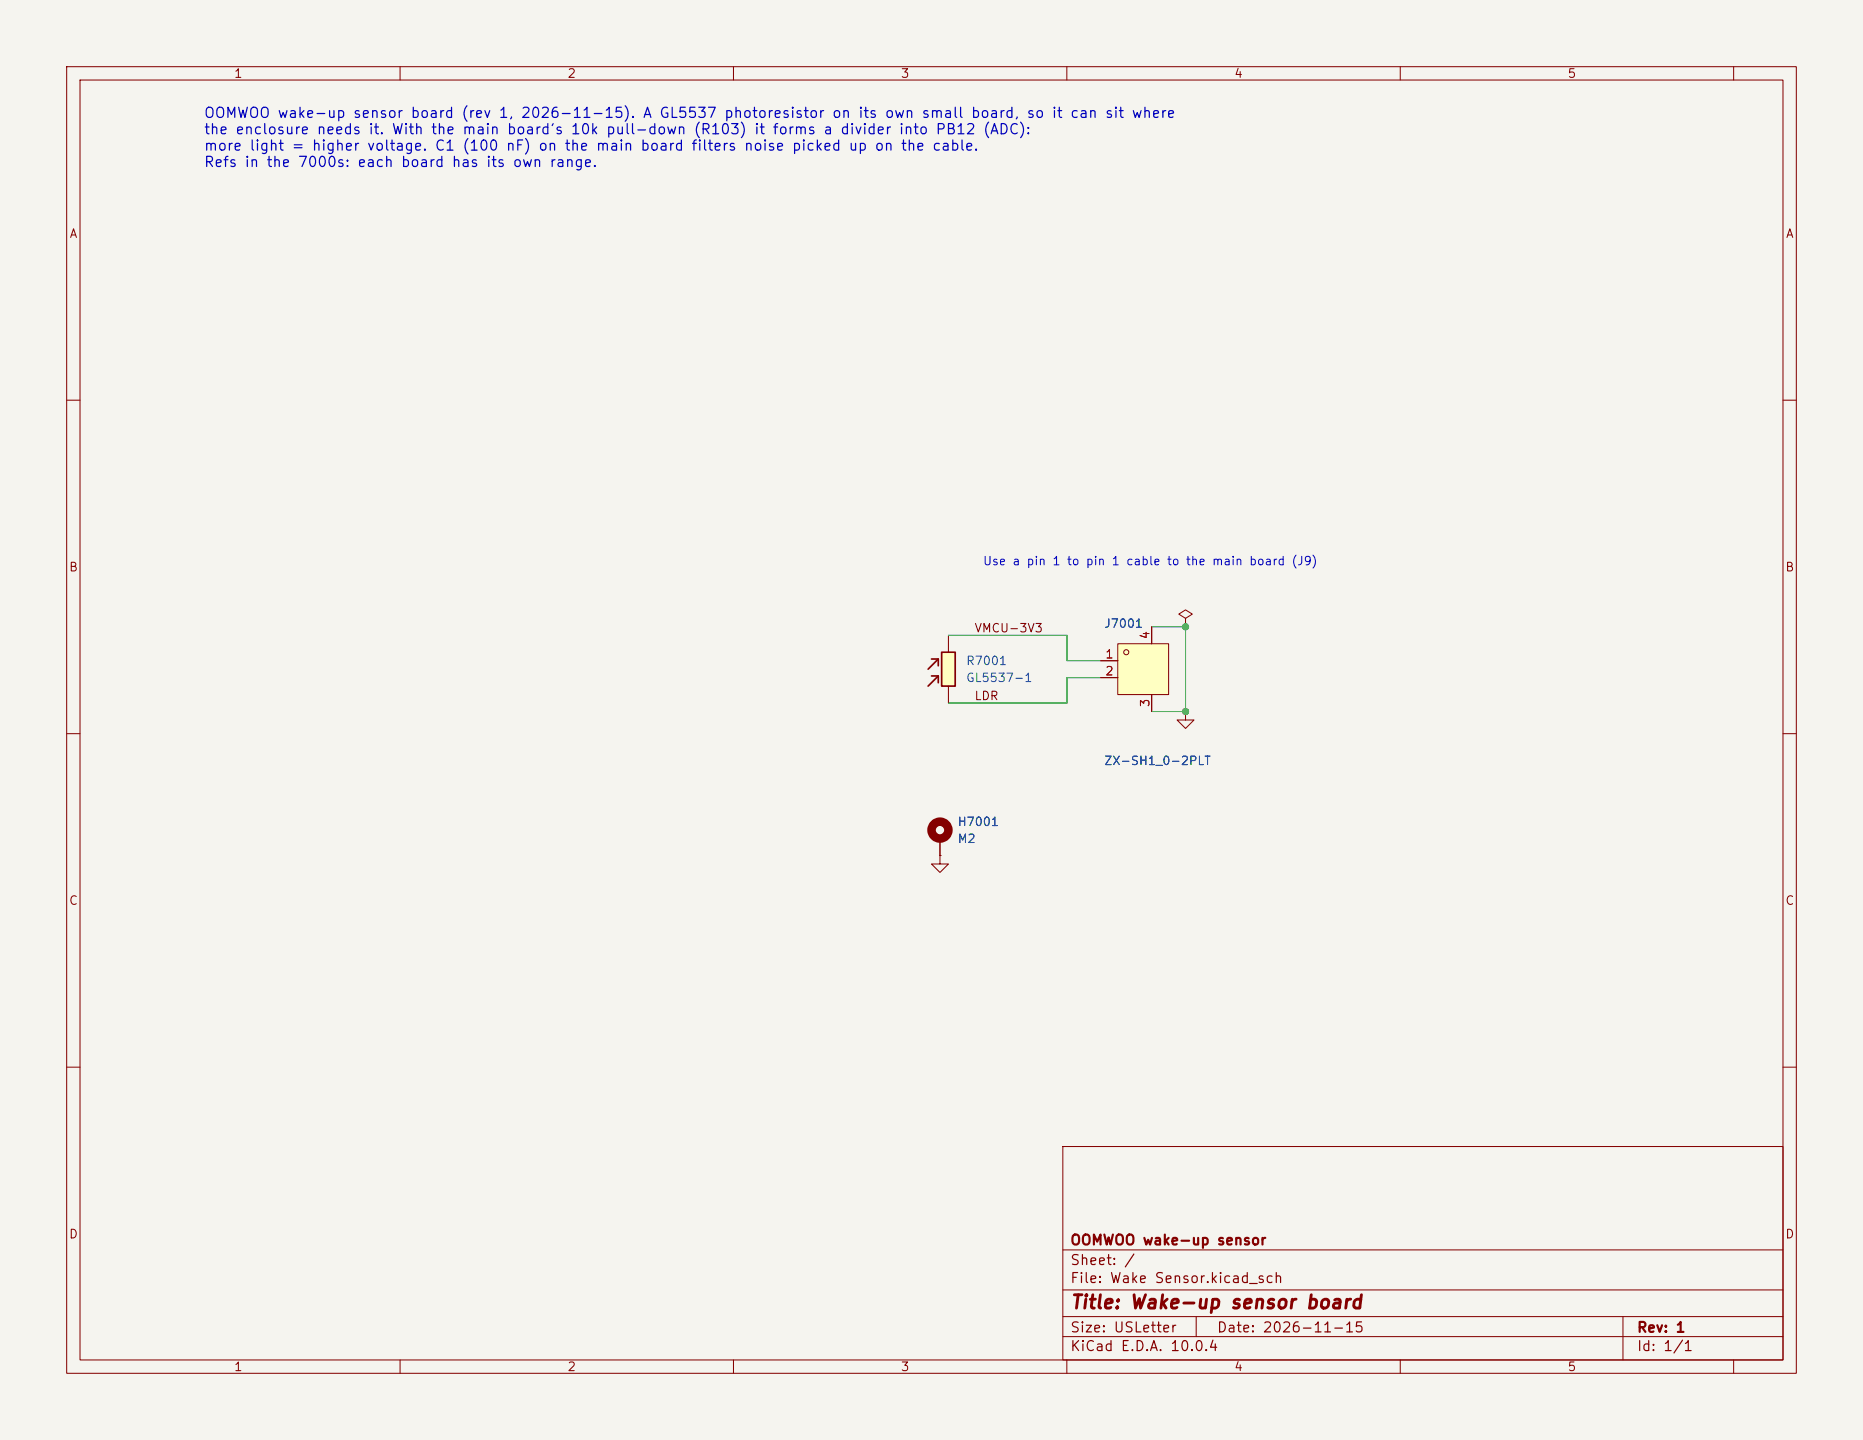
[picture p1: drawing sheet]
(kicad_sch
 (version 20260306)
 (generator "eeschema")
 (generator_version "10.0")
 (paper "USLetter")
 (title_block
  (title "Wake-up sensor board")
  (date "2026-11-15")
  (rev "1")
  (company "OOMWOO wake-up sensor"))
 (lib_symbols
  (symbol "JLCImport:GL5537-1"
   (pin_numbers (hide yes))
   (pin_names
    (offset 1.016) (hide yes)) (exclude_from_sim no) (in_bom yes) (on_board yes)
   (in_pos_files yes)
   (duplicate_pin_numbers_are_jumpers no)
   (property "Reference" "R" (at 0 1.746 0) (show_name no) (do_not_autoplace no) (effects (font (size 1.27 1.27))))
   (property "Value" "GL5537-1" (at 0 -4.286 0) (show_name no) (do_not_autoplace no) (effects (font (size 1.27 1.27))))
   (property "Footprint" "JLCImport:GL5537-1" (at 0 0 0) (show_name no) (do_not_autoplace no) (hide yes) (effects (font (size 1.27 1.27))))
   (property "Datasheet" "https://www.lcsc.com/datasheet/lcsc_datasheet_2304140030_Senba-Sensing-Tech-GL5537-1_C125628.pdf" (at 0 0 0) (show_name no) (do_not_autoplace no) (hide yes) (effects (font (size 1.27 1.27))))
   (property "Description" "-30℃~+70℃ 0.6 150V 20kΩ~30kΩ 20ms 2MΩ 30ms 540nm 插件,P=3mm Photoresistors ROHS" (at 0 0 0) (show_name no) (do_not_autoplace no) (hide yes) (effects (font (size 1.27 1.27))))
   (property "LCSC" "C125628" (at 0 0 0) (show_name no) (do_not_autoplace no) (hide yes) (effects (font (size 1.27 1.27))))
   (property "Manufacturer" "Senba Sensing Tech" (at 0 0 0) (show_name no) (do_not_autoplace no) (hide yes) (effects (font (size 1.27 1.27))))
   (property "Manufacturer Part" "GL5537-1" (at 0 0 0) (show_name no) (do_not_autoplace no) (hide yes) (effects (font (size 1.27 1.27))))
   (symbol "GL5537-1_0_1"
    (polyline (pts (xy -2.54 1.778) (xy -1.016 0.254)) (stroke (width 0.254) (type solid)) (fill (type none)))
    (rectangle (start -2.54 -0.254) (end 2.54 -2.286) (stroke (width 0.254) (type solid)) (fill (type background)))
    (polyline (pts (xy -1.016 1.27) (xy -1.016 0.254) (xy -2.032 0.254)) (stroke (width 0.254) (type solid)) (fill (type none)))
    (polyline (pts (xy 0 1.778) (xy 1.524 0.254)) (stroke (width 0.254) (type solid)) (fill (type none)))
    (polyline (pts (xy 1.524 1.27) (xy 1.524 0.254) (xy 0.508 0.254)) (stroke (width 0.254) (type solid)) (fill (type none)))
    (pin passive line (at -5.08 -1.27 0) (length 2.54) (name "1" (effects (font (size 1.27 1.27)))) (number "1" (effects (font (size 1.27 1.27)))))
    (pin passive line (at 5.08 -1.27 180) (length 2.54) (name "2" (effects (font (size 1.27 1.27)))) (number "2" (effects (font (size 1.27 1.27))))))
   (embedded_fonts no))
  (symbol "JLCImport:ZX-SH1_0-2PLT"
   (pin_names (hide yes)) (exclude_from_sim no) (in_bom yes) (on_board yes)
   (in_pos_files yes)
   (duplicate_pin_numbers_are_jumpers no)
   (property "Reference" "J" (at 0 11.43 0) (show_name no) (do_not_autoplace no) (effects (font (size 1.27 1.27))))
   (property "Value" "ZX-SH1_0-2PLT" (at 0 -11.43 0) (show_name no) (do_not_autoplace no) (effects (font (size 1.27 1.27))))
   (property "Footprint" "JLCImport:ZX-SH1_0-2PLT" (at 0 -13.97 0) (show_name no) (do_not_autoplace no) (hide yes) (effects (font (size 1.27 1.27))))
   (property "Datasheet" "https://www.lcsc.com/datasheet/C7430451.pdf" (at 0 -16.51 0) (show_name no) (do_not_autoplace no) (hide yes) (effects (font (size 1.27 1.27))))
   (property "Description" "JST SH compatible 1.0 mm 1x2P, SMD vertical (top entry), 2 mounting pads (3, 4)" (at 0 -29.21 0) (show_name no) (do_not_autoplace no) (hide yes) (effects (font (size 1.27 1.27))))
   (property "Manufacturer" "Megastar" (at 0 -19.05 0) (show_name no) (do_not_autoplace no) (hide yes) (effects (font (size 1.27 1.27))))
   (property "MPN" "ZX-SH1.0-2PLT" (at 0 -21.59 0) (show_name no) (do_not_autoplace no) (hide yes) (effects (font (size 1.27 1.27))))
   (property "LCSC" "C7430451" (at 0 -24.13 0) (show_name no) (do_not_autoplace no) (hide yes) (effects (font (size 1.27 1.27))))
   (symbol "ZX-SH1_0-2PLT_0_1"
    (rectangle (start -2.54 3.81) (end 5.08 -3.81) (stroke (width 0) (type default)) (fill (type background)))
    (circle (center -1.27 2.54) (radius 0.38) (stroke (width 0) (type default)) (fill (type none)))
    (pin passive line (at -5.08 1.27 0) (length 2.54) (name "1" (effects (font (size 1.27 1.27)))) (number "1" (effects (font (size 1.27 1.27)))))
    (pin passive line (at -5.08 -1.27 0) (length 2.54) (name "2" (effects (font (size 1.27 1.27)))) (number "2" (effects (font (size 1.27 1.27)))))
    (pin passive line (at 2.54 -6.35 90) (length 2.54) (name "3" (effects (font (size 1.27 1.27)))) (number "3" (effects (font (size 1.27 1.27)))))
    (pin passive line (at 2.54 6.35 270) (length 2.54) (name "4" (effects (font (size 1.27 1.27)))) (number "4" (effects (font (size 1.27 1.27))))))
   (embedded_fonts no))
  (symbol "Mechanical:MountingHole_Pad"
   (pin_numbers (hide yes))
   (pin_names
    (offset 1.016) (hide yes)) (exclude_from_sim no) (in_bom no) (on_board yes)
   (in_pos_files yes)
   (duplicate_pin_numbers_are_jumpers no)
   (property "Reference" "H" (at 0 6.35 0) (show_name no) (do_not_autoplace no) (effects (font (size 1.27 1.27))))
   (property "Value" "MountingHole_Pad" (at 0 4.445 0) (show_name no) (do_not_autoplace no) (effects (font (size 1.27 1.27))))
   (property "Footprint" "" (at 0 0 0) (show_name no) (do_not_autoplace no) (hide yes) (effects (font (size 1.27 1.27))))
   (property "Datasheet" "" (at 0 0 0) (show_name no) (do_not_autoplace no) (hide yes) (effects (font (size 1.27 1.27))))
   (property "Description" "Mounting Hole with connection" (at 0 0 0) (show_name no) (do_not_autoplace no) (hide yes) (effects (font (size 1.27 1.27))))
   (symbol "MountingHole_Pad_0_1"
    (circle (center 0 1.27) (radius 1.27) (stroke (width 1.27) (type default)) (fill (type none))))
   (symbol "MountingHole_Pad_1_1"
    (pin input line (at 0 -2.54 90) (length 2.54) (name "1" (effects (font (size 1.27 1.27)))) (number "1" (effects (font (size 1.27 1.27))))))
   (embedded_fonts no))
  (symbol "power:GND"
   (power global)
   (pin_numbers (hide yes))
   (pin_names
    (offset 0) (hide yes)) (exclude_from_sim no) (in_bom yes) (on_board yes)
   (in_pos_files yes)
   (duplicate_pin_numbers_are_jumpers no)
   (property "Reference" "#PWR" (at 0 -6.35 0) (show_name no) (do_not_autoplace no) (hide yes) (effects (font (size 1.27 1.27))))
   (property "Value" "GND" (at 0 -3.81 0) (show_name no) (do_not_autoplace no) (effects (font (size 1.27 1.27))))
   (property "Footprint" "" (at 0 0 0) (show_name no) (do_not_autoplace no) (hide yes) (effects (font (size 1.27 1.27))))
   (property "Datasheet" "" (at 0 0 0) (show_name no) (do_not_autoplace no) (hide yes) (effects (font (size 1.27 1.27))))
   (property "Description" "Power symbol creates a global label with name \"GND\" , ground" (at 0 0 0) (show_name no) (do_not_autoplace no) (hide yes) (effects (font (size 1.27 1.27))))
   (symbol "GND_0_1"
    (polyline (pts (xy 0 0) (xy 0 -1.27) (xy 1.27 -1.27) (xy 0 -2.54) (xy -1.27 -1.27) (xy 0 -1.27)) (stroke (width 0) (type default)) (fill (type none))))
   (symbol "GND_1_1"
    (pin power_in line (at 0 0 270) (length 0) (name "" (effects (font (size 1.27 1.27)))) (number "1" (effects (font (size 1.27 1.27))))))
   (embedded_fonts no))
  (symbol "power:PWR_FLAG"
   (power global)
   (pin_numbers (hide yes))
   (pin_names
    (offset 0) (hide yes)) (exclude_from_sim no) (in_bom yes) (on_board yes)
   (in_pos_files yes)
   (duplicate_pin_numbers_are_jumpers no)
   (property "Reference" "#FLG" (at 0 1.905 0) (show_name no) (do_not_autoplace no) (hide yes) (effects (font (size 1.27 1.27))))
   (property "Value" "PWR_FLAG" (at 0 3.81 0) (show_name no) (do_not_autoplace no) (effects (font (size 1.27 1.27))))
   (property "Footprint" "" (at 0 0 0) (show_name no) (do_not_autoplace no) (hide yes) (effects (font (size 1.27 1.27))))
   (property "Datasheet" "" (at 0 0 0) (show_name no) (do_not_autoplace no) (hide yes) (effects (font (size 1.27 1.27))))
   (property "Description" "Special symbol for telling ERC where power comes from" (at 0 0 0) (show_name no) (do_not_autoplace no) (hide yes) (effects (font (size 1.27 1.27))))
   (symbol "PWR_FLAG_0_0"
    (pin power_out line (at 0 0 90) (length 0) (name "" (effects (font (size 1.27 1.27)))) (number "1" (effects (font (size 1.27 1.27))))))
   (symbol "PWR_FLAG_0_1"
    (polyline (pts (xy 0 0) (xy 0 1.27) (xy -1.016 1.905) (xy 0 2.54) (xy 1.016 1.905) (xy 0 1.27)) (stroke (width 0) (type default)) (fill (type none))))
   (embedded_fonts no)))
 (text "Use a pin 1 to pin 1 cable to the main board (J9)"
  (exclude_from_sim no)
  (at 147.32 85.09 0)
  (effects (font (size 1.27 1.27)) (justify left bottom)))
 (text "OOMWOO wake-up sensor board (rev 1, 2026-11-15). A GL5537 photoresistor on its own small board, so it can sit where\nthe enclosure needs it. With the main board's 10k pull-down (R103) it forms a divider into PB12 (ADC):\nmore light = higher voltage. C1 (100 nF) on the main board filters noise picked up on the cable.\nRefs in the 7000s: each board has its own range."
  (exclude_from_sim no)
  (at 30.48 25.4 0)
  (effects (font (size 1.524 1.524)) (justify left bottom)))
 (junction
  (at 177.8 93.98)
  (diameter 0)
  (color 0 0 0 0))
 (junction
  (at 177.8 106.68)
  (diameter 0)
  (color 0 0 0 0))
 (wire
  (pts (xy 160.02 99.06) (xy 165.1 99.06))
  (stroke (width 0) (type default)))
 (wire
  (pts (xy 142.24 105.41) (xy 160.02 105.41))
  (stroke (width 0) (type default)))
 (wire
  (pts (xy 172.72 93.98) (xy 177.8 93.98))
  (stroke (width 0) (type default)))
 (wire
  (pts (xy 177.8 106.68) (xy 172.72 106.68))
  (stroke (width 0) (type default)))
 (wire
  (pts (xy 160.02 95.25) (xy 160.02 99.06))
  (stroke (width 0) (type default)))
 (wire
  (pts (xy 177.8 93.98) (xy 177.8 106.68))
  (stroke (width 0) (type default)))
 (wire
  (pts (xy 160.02 101.6) (xy 165.1 101.6))
  (stroke (width 0) (type default)))
 (wire
  (pts (xy 160.02 105.41) (xy 160.02 101.6))
  (stroke (width 0) (type default)))
 (wire
  (pts (xy 142.24 95.25) (xy 160.02 95.25))
  (stroke (width 0) (type default)))
 (label "VMCU-3V3"
  (at 146.05 95.25 0)
  (effects (font (size 1.27 1.27)) (justify left bottom)))
 (label "LDR"
  (at 146.05 105.41 0)
  (effects (font (size 1.27 1.27)) (justify left bottom)))
 (symbol
  (lib_id "Mechanical:MountingHole_Pad")
  (at 140.97 125.73 0)
  (unit 1)
  (body_style 1)
  (exclude_from_sim no)
  (in_bom no)
  (on_board yes)
  (in_pos_files no)
  (dnp no)
  (property "Reference" "H7001" (at 143.51 123.19 0) (show_name no) (do_not_autoplace no) (effects (font (size 1.27 1.27)) (justify left)))
  (property "Value" "M2" (at 143.51 125.73 0) (show_name no) (do_not_autoplace no) (effects (font (size 1.27 1.27)) (justify left)))
  (property "Footprint" "MountingHole:MountingHole_2.2mm_M2_Pad" (at 140.97 125.73 0) (hide yes) (show_name no) (do_not_autoplace no) (effects (font (size 1.27 1.27))))
  (property "Datasheet" "" (at 140.97 125.73 0) (hide yes) (show_name no) (do_not_autoplace no) (effects (font (size 1.27 1.27))))
  (property "Description" "M2 mounting hole, plated pad to GND" (at 140.97 125.73 0) (hide yes) (show_name no) (do_not_autoplace no) (effects (font (size 1.27 1.27))))
  (pin "1"))
 (symbol
  (lib_id "power:GND")
  (at 140.97 128.27 0)
  (mirror y)
  (unit 1)
  (body_style 1)
  (exclude_from_sim no)
  (in_bom yes)
  (on_board yes)
  (in_pos_files yes)
  (dnp no)
  (property "Reference" "#PWR7001" (at 140.97 128.27 0) (hide yes) (show_name no) (do_not_autoplace no) (effects (font (size 1.27 1.27))))
  (property "Value" "GND" (at 140.97 133.35 0) (hide yes) (show_name no) (do_not_autoplace no) (effects (font (size 1.27 1.27))))
  (property "Footprint" "" (at 140.97 128.27 0) (hide yes) (show_name no) (do_not_autoplace no) (effects (font (size 1.27 1.27))))
  (property "Datasheet" "" (at 140.97 128.27 0) (hide yes) (show_name no) (do_not_autoplace no) (effects (font (size 1.27 1.27))))
  (property "Description" "" (at 140.97 128.27 0) (hide yes) (show_name no) (do_not_autoplace no) (effects (font (size 1.27 1.27))))
  (pin "1"))
 (symbol
  (lib_id "JLCImport:ZX-SH1_0-2PLT")
  (at 170.18 100.33 0)
  (unit 1)
  (body_style 1)
  (exclude_from_sim no)
  (in_bom yes)
  (on_board yes)
  (in_pos_files yes)
  (dnp no)
  (property "Reference" "J7001" (at 165.481 93.472 0) (show_name no) (do_not_autoplace no) (effects (font (size 1.27 1.27)) (justify left)))
  (property "Value" "ZX-SH1_0-2PLT" (at 165.481 114.046 0) (show_name no) (do_not_autoplace no) (effects (font (size 1.27 1.27)) (justify left)))
  (property "Footprint" "JLCImport:ZX-SH1_0-2PLT" (at 170.18 100.33 0) (hide yes) (show_name no) (do_not_autoplace no) (effects (font (size 1.27 1.27))))
  (property "Datasheet" "https://www.lcsc.com/datasheet/C7430451.pdf" (at 170.18 100.33 0) (hide yes) (show_name no) (do_not_autoplace no) (effects (font (size 1.27 1.27))))
  (property "Description" "JST SH compatible 1.0 mm 1x2P, SMD vertical (top entry): 1 VMCU-3V3, 2 LDR; 3, 4 mounting pads (GND)" (at 170.18 100.33 0) (hide yes) (show_name no) (do_not_autoplace no) (effects (font (size 1.27 1.27))))
  (property "LCSC" "C7430451" (at 170.18 100.33 0) (hide yes) (show_name no) (do_not_autoplace no) (effects (font (size 1.27 1.27))))
  (property "Manufacturer" "Megastar" (at 170.18 100.33 0) (hide yes) (show_name no) (do_not_autoplace no) (effects (font (size 1.27 1.27))))
  (property "Manufacturer Part" "ZX-SH1.0-3PLT" (at 170.18 100.33 0) (hide yes) (show_name no) (do_not_autoplace no) (effects (font (size 1.27 1.27))))
  (pin "1")
  (pin "2")
  (pin "3")
  (pin "4"))
 (symbol
  (lib_id "JLCImport:GL5537-1")
  (at 140.97 100.33 90)
  (unit 1)
  (body_style 1)
  (exclude_from_sim no)
  (in_bom yes)
  (on_board yes)
  (in_pos_files yes)
  (dnp no)
  (fields_autoplaced yes)
  (property "Reference" "R7001" (at 144.78 99.0599 90) (show_name no) (do_not_autoplace no) (effects (font (size 1.27 1.27)) (justify right)))
  (property "Value" "GL5537-1" (at 144.78 101.6 90) (show_name no) (do_not_autoplace no) (effects (font (size 1.27 1.27)) (justify right)))
  (property "Footprint" "JLCImport:GL5537-1" (at 140.97 100.33 0) (hide yes) (show_name no) (do_not_autoplace no) (effects (font (size 1.27 1.27))))
  (property "Datasheet" "https://www.lcsc.com/datasheet/lcsc_datasheet_2304140030_Senba-Sensing-Tech-GL5537-1_C125628.pdf" (at 140.97 100.33 0) (hide yes) (show_name no) (do_not_autoplace no) (effects (font (size 1.27 1.27))))
  (property "Description" "-30℃~+70℃ 0.6 150V 20kΩ~30kΩ 20ms 2MΩ 30ms 540nm 插件,P=3mm Photoresistors ROHS" (at 140.97 100.33 0) (hide yes) (show_name no) (do_not_autoplace no) (effects (font (size 1.27 1.27))))
  (property "LCSC" "C125628" (at 140.97 100.33 0) (hide yes) (show_name no) (do_not_autoplace no) (effects (font (size 1.27 1.27))))
  (property "Manufacturer" "Senba Sensing Tech" (at 140.97 100.33 0) (hide yes) (show_name no) (do_not_autoplace no) (effects (font (size 1.27 1.27))))
  (property "Manufacturer Part" "GL5537-1" (at 140.97 100.33 0) (hide yes) (show_name no) (do_not_autoplace no) (effects (font (size 1.27 1.27))))
  (pin "2")
  (pin "1"))
 (symbol
  (lib_id "power:PWR_FLAG")
  (at 177.8 93.98 0)
  (mirror y)
  (unit 1)
  (body_style 1)
  (exclude_from_sim no)
  (in_bom yes)
  (on_board yes)
  (in_pos_files yes)
  (dnp no)
  (property "Reference" "#FLG7001" (at 177.8 93.98 0) (hide yes) (show_name no) (do_not_autoplace no) (effects (font (size 1.27 1.27))))
  (property "Value" "PWR_FLAG" (at 177.8 90.17 0) (hide yes) (show_name no) (do_not_autoplace no) (effects (font (size 1.27 1.27))))
  (property "Footprint" "" (at 177.8 93.98 0) (hide yes) (show_name no) (do_not_autoplace no) (effects (font (size 1.27 1.27))))
  (property "Datasheet" "" (at 177.8 93.98 0) (hide yes) (show_name no) (do_not_autoplace no) (effects (font (size 1.27 1.27))))
  (property "Description" "" (at 177.8 93.98 0) (hide yes) (show_name no) (do_not_autoplace no) (effects (font (size 1.27 1.27))))
  (pin "1"))
 (symbol
  (lib_id "power:GND")
  (at 177.8 106.68 0)
  (mirror y)
  (unit 1)
  (body_style 1)
  (exclude_from_sim no)
  (in_bom yes)
  (on_board yes)
  (in_pos_files yes)
  (dnp no)
  (property "Reference" "#PWR7002" (at 177.8 106.68 0) (hide yes) (show_name no) (do_not_autoplace no) (effects (font (size 1.27 1.27))))
  (property "Value" "GND" (at 177.8 111.76 0) (hide yes) (show_name no) (do_not_autoplace no) (effects (font (size 1.27 1.27))))
  (property "Footprint" "" (at 177.8 106.68 0) (hide yes) (show_name no) (do_not_autoplace no) (effects (font (size 1.27 1.27))))
  (property "Datasheet" "" (at 177.8 106.68 0) (hide yes) (show_name no) (do_not_autoplace no) (effects (font (size 1.27 1.27))))
  (property "Description" "" (at 177.8 106.68 0) (hide yes) (show_name no) (do_not_autoplace no) (effects (font (size 1.27 1.27))))
  (pin "1"))
 (sheet_instances
  (path ""
   (page "1")))
 (embedded_fonts no))
